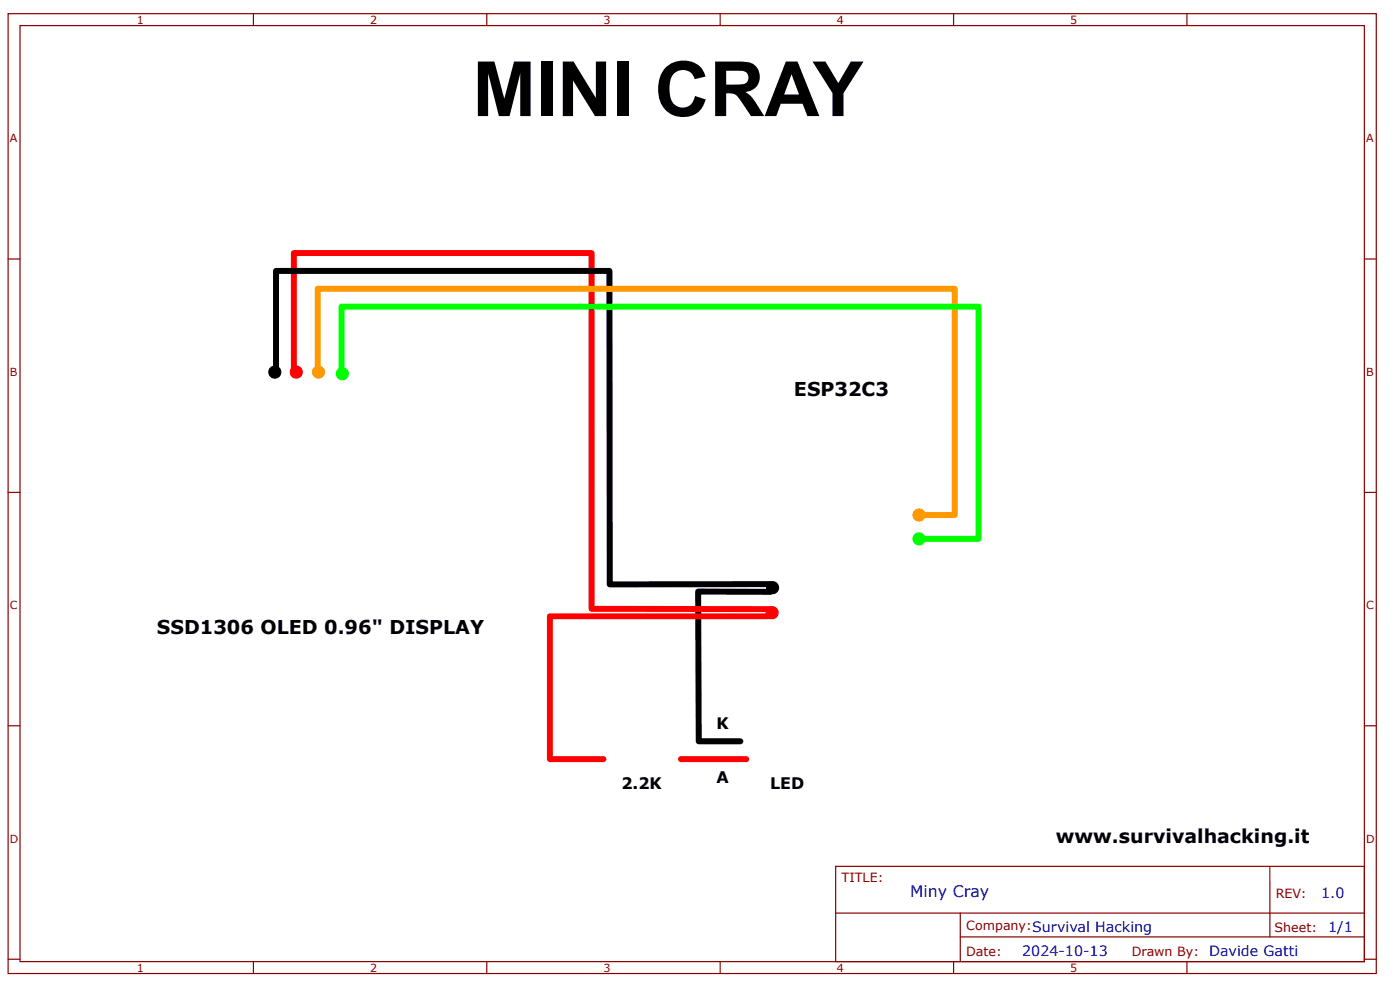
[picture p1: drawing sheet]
<svg xmlns="http://www.w3.org/2000/svg" width="297mm" height="210mm" viewBox="0 0 297 210" stroke-linecap="round" stroke-linejoin="round" font-family="sans-serif">
<g fill="none" stroke="#800" stroke-width=".25">
<path d="M1.7 2.9h290.2v203.6h-290.2zM4.2 5.4h285.2v198.6h-285.2zM53.8 2.9v2.5M103.3 2.9v2.5M152.8 2.9v2.5M202.3 2.9v2.5M251.8 2.9v2.5M1.7 54.9h2.5M289.4 54.9h2.5M1.7 104.4h2.5M289.4 104.4h2.5M1.7 153.9h2.5"/>
<path d="M289.4 153.9h2.5M177.3 183.7h112.1v20.3h-112.1zM177.3 193.7h112M203.7 198.7h85.6M203.7 193.7v10.1M269.4 183.8v14.9M1.7 203.4h2.5M53.8 204v2.5M103.3 204v2.5M152.8 204v2.5M202.3 204v2.5M251.8 204v2.5"/>
<path d="M289.4 203.4h2.5"/>
</g>
<path d="M62.3 78.9v-25.2h63.2v75.4l37.9 .1M163.4 130.7h-46.8v30.3h11.4M144.4 161h13.9" fill="none" stroke="#f00" stroke-width="1.3"/>
<path d="M58.6 78.9v-21.4h70.7v66.5l34.2-.1M163.4 125.5h-15.3l.1 31.7h8.9" fill="none" stroke="#000" stroke-width="1.3"/>
<path d="M67.4 78.9v-17.7h135.1v48h-7.6" fill="none" stroke="#f90" stroke-width="1.3"/>
<path d="M72.4 78.9v-13.9h135.2v49.3h-12.7" fill="none" stroke="#0f0" stroke-width="1.3"/>
<circle cx="163.9" cy="124.6" r="1.26" fill="#000"/>
<circle cx="163.9" cy="124.6" r="1.26" fill="none" stroke="#000" stroke-width=".25"/>
<circle cx="163.8" cy="129.9" r="1.26" fill="#f00"/>
<circle cx="163.8" cy="129.9" r="1.26" fill="none" stroke="#f00" stroke-width=".25"/>
<circle cx="194.9" cy="109.2" r="1.26" fill="#f90"/>
<circle cx="194.9" cy="109.2" r="1.26" fill="none" stroke="#f90" stroke-width=".25"/>
<circle cx="194.9" cy="114.3" r="1.26" fill="#0f0"/>
<circle cx="194.9" cy="114.3" r="1.26" fill="none" stroke="#0f0" stroke-width=".25"/>
<circle cx="72.6" cy="79.3" r="1.26" fill="#0f0"/>
<circle cx="72.6" cy="79.3" r="1.26" fill="none" stroke="#0f0" stroke-width=".25"/>
<circle cx="67.6" cy="78.9" r="1.26" fill="#f90"/>
<circle cx="67.6" cy="78.9" r="1.26" fill="none" stroke="#f90" stroke-width=".25"/>
<circle cx="58.3" cy="78.9" r="1.26" fill="#000"/>
<circle cx="58.3" cy="78.9" r="1.26" fill="none" stroke="#000" stroke-width=".25"/>
<circle cx="62.8" cy="78.9" r="1.26" fill="#f00"/>
<circle cx="62.8" cy="78.9" r="1.26" fill="none" stroke="#f00" stroke-width=".25"/>
<text font-size="16.2" x="100.2" y="24.6">MINI CRAY</text>
<g font-size="4">
<text x="168.4" y="84">ESP32C3</text>
<text x="33.3" y="134.5">SSD1306 OLED 0.96&quot; DISPLAY</text>
<text x="224" y="178.7">www.survivalhacking.it</text>
</g>
<g font-size="3.4">
<text x="152" y="154.7">K</text>
<text x="131.8" y="167.3">2.2K</text>
<text x="152" y="166.1">A</text>
<text x="163.4" y="167.3">LED</text>
</g>
<text font-size="3.4" fill="#00f" x="193.1" y="190.2">Miny Cray</text>
<g font-size="3" fill="#00f">
<text x="280.2" y="190.4">1.0</text>
<text x="281.7" y="197.8">1/1</text>
<text x="216.8" y="202.8">2024-10-13</text>
<text x="256.5" y="202.8">Davide Gatti</text>
</g>
<g font-size="2.7" fill="#800">
<text x="178.5" y="187">TITLE:</text>
<text x="270.6" y="190.4">REV:</text>
<text x="205" y="197.2">Company:Survival Hacking</text>
<text x="270.4" y="197.6">Sheet:</text>
<text x="205" y="202.7">Date:</text>
<text x="240.1" y="202.8">Drawn By:</text>
</g>
<g font-size="2.4" fill="#800">
<text x="29" y="5">1</text>
<text x="78.5" y="5">2</text>
<text x="128" y="5">3</text>
<text x="177.5" y="5">4</text>
<text x="227" y="5">5</text>
<text x="2.1" y="30.2">A</text>
<text x="289.8" y="30.2">A</text>
<text x="2.1" y="79.7">B</text>
<text x="289.8" y="79.7">B</text>
<text x="2.1" y="129.2">C</text>
<text x="289.8" y="129.2">C</text>
<text x="2.1" y="178.7">D</text>
<text x="289.8" y="178.7">D</text>
<text x="29" y="206.1">1</text>
<text x="78.5" y="206.1">2</text>
<text x="128" y="206.1">3</text>
<text x="177.5" y="206.1">4</text>
<text x="227" y="206.1">5</text>
</g>
</svg>
